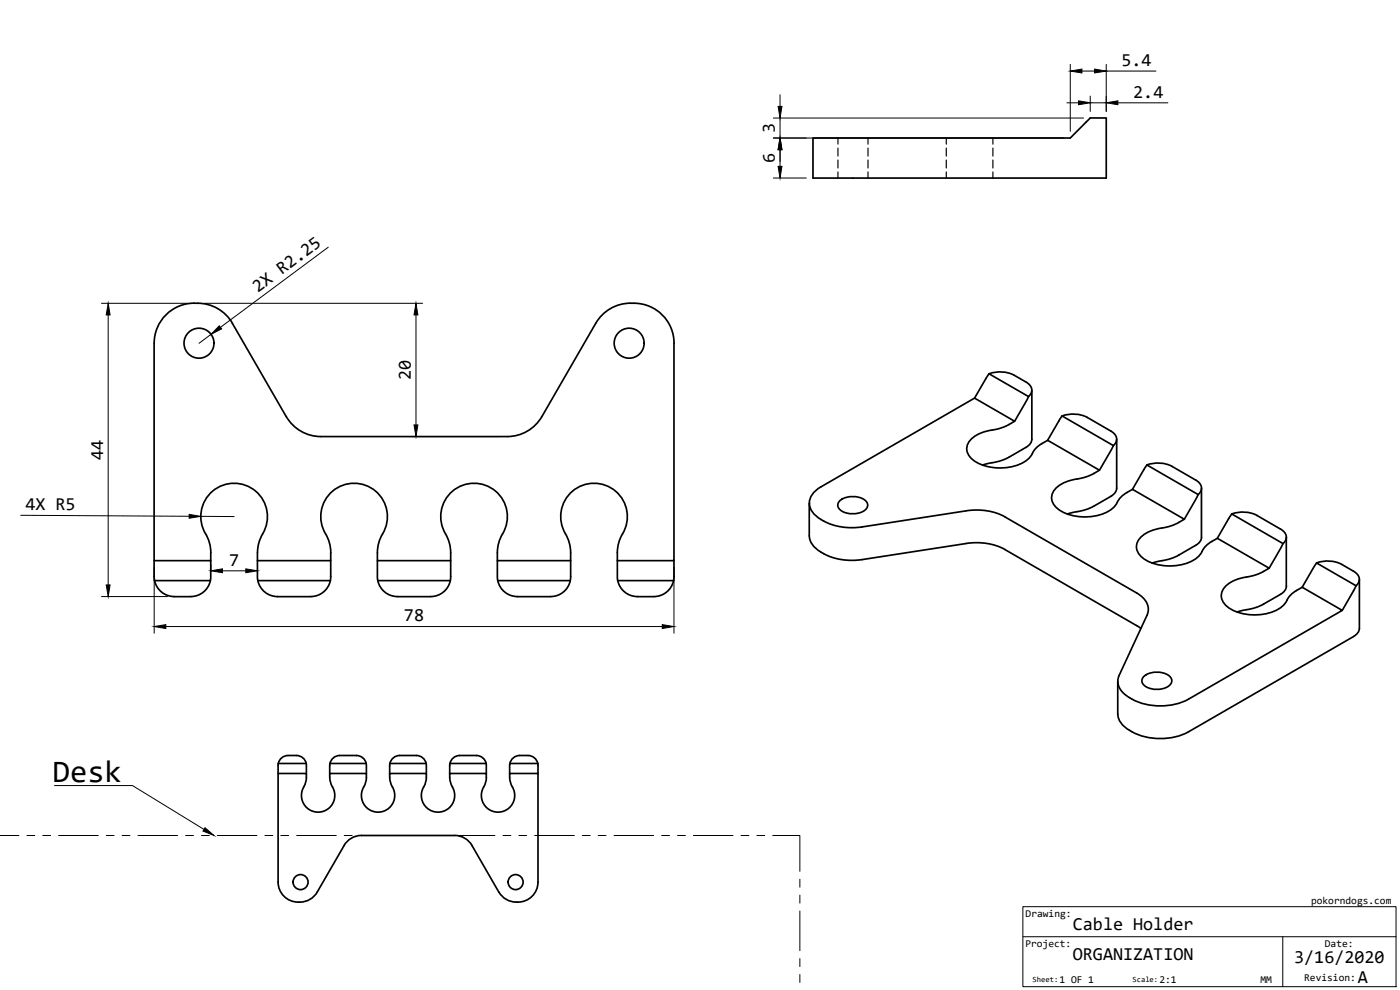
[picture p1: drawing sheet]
<svg xmlns="http://www.w3.org/2000/svg" width="420mm" height="297mm" viewBox="0 0 420 297" stroke-linecap="round" stroke-linejoin="round" font-family="sans-serif">
<!-- layer: Visible -->
<g fill="none" stroke="#000" stroke-width=".51">
<path d="M244 41.4h77.2l6-6h4.8v18h-88zM58.3 91a12.2 12.2 0 0 1 11.4 6M58.3 91a12 12 0 0 0-12 12M69.7 97l16.2 28a12 12 0 0 0 10.4 6h55.9a12 12 0 0 0 10.4-6M189.2 91a12.1 12.1 0 0 1 13.1 12M189.2 91a12 12 0 0 0-10.4 6l-16.2 28M46.2 103v65.2h17v-2.4a11.9 11.9 0 0 0-2.1-6.7 10 10 0 0 1 10.2-14 10 10 0 0 1 7.2 15.7l-.6 1.4-.5 2.1-.1 3.9h22v-2.4a11.9 11.9 0 0 0-2.2-6.7 10 10 0 0 1 10.2-14 10 10 0 0 1 7.2 15.7l-.6 1.4-.5 2.1-.1 3.9h22v-2.4a12.4 12.4 0 0 0-2.2-6.7 10 10 0 0 1 10.2-14 10 10 0 0 1 7.2 15.7l-.6 1.4-.5 2.1-.1 3.9h22v-2.4a12.4 12.4 0 0 0-2.2-6.7 10 10 0 0 1 10.2-14 10 10 0 0 1 7.2 15.7l-.6 1.4-.5 2.1-.1 3.9h17v-65.2M296.8 112.1l-4.3 7.4M296.8 112.1l11.9 6.9M296.8 112.2a9.6 9.6 0 0 1 7.6 .4l3.5 2a2.49 2.49 0 0 1 .8 4.4M308.7 119l-4.2 7.4M309.7 117.1v14.7"/>
<path d="M309.7 131.8l-.2 .9-1.1 1.2-5.6 3.3a36.4 36.4 0 0 1-8 2.3M312.7 133.1l1.7-1 15.6 9a17.3 17.3 0 0 1-8.1 2.9 7.9 7.9 0 0 0-6.1 4.3 4.7 4.7 0 0 0 3.2 5.4 15.3 15.3 0 0 0 14.7-1l1.2-1.3a7.4 7.4 0 0 1 3.3-3.6M312.7 133.1a7.3 7.3 0 0 0-3.3 3.7 12.3 12.3 0 0 1-11.4 3.5 9.3 9.3 0 0 1-7.6-4.4 4.5 4.5 0 0 1 2.8-5.4l3.3-1.2a17.3 17.3 0 0 0 8-2.9l-12-6.9-46.1 26.6a5.2 5.2 0 0 0-3.1 6.6 7.3 7.3 0 0 0 3.1 3.2M318.7 124.8l-4.3 7.3M318.7 124.8l15.4 8.9M318.8 124.8a9.6 9.6 0 0 1 7.5 .4l7.1 4.1a2.49 2.49 0 0 1 .7 4.4M334.1 133.7l-4.1 7.4M335.1 131.8v15.1l-.4 .9-.8 .8-5.6 3.3a36.4 36.4 0 0 1-8 2.3M344.2 139.5a9.6 9.6 0 0 1 7.6 .4l7 4.1M242.9 151v9.8a7.2 7.2 0 0 0 5.1 5.8 19.1 19.1 0 0 0 10.7 1.3l31.3-4.8M246.4 155.9a18.4 18.4 0 0 0 12.3 2.2l31.3-4.8a18.5 18.5 0 0 1 11.6 1.8l39.5 22.8a5.3 5.3 0 0 1 3.1 6.7M252.2 150.1a6.4 6.4 0 0 1 7.9 .5 1.88 1.88 0 0 1-1 2.8 6.4 6.4 0 0 1-7.4-.9 1.69 1.69 0 0 1 .5-2.4z"/>
<path d="M338.2 147.8l1.7-1 15.5 9a17.3 17.3 0 0 1-8 2.9 7.9 7.9 0 0 0-6.2 4.3 4.7 4.7 0 0 0 3.2 5.4 15.3 15.3 0 0 0 14.7-.9l1.7-2.1M339.9 146.8l4.3-7.3 15.4 8.9M358.8 144a2.49 2.49 0 0 1 .8 4.4M359.6 148.4l-4.2 7.4M360.6 146.5v14.7l-.5 1.3-1.3 1.1M369.7 154.2l-4.4 7.3M369.7 154.2l15.3 8.9M369.7 154.2a9.6 9.6 0 0 1 7.5 .4l7.1 4.1a2.48 2.48 0 0 1 .8 4.4M46.2 168.2l.2 6M46.4 174.2a6 6 0 0 0 5.9 4.8h5a6.1 6.1 0 0 0 5.8-4.8M63.2 168.2l-.1 6h-16.7M77.3 168.2l.1 6"/>
<path d="M77.4 174.2a6 6 0 0 0 5.8 4.8h10.1a6 6 0 0 0 5.9-4.8M99.3 168.2l-.2 6h-21.7M113.3 168.2l.1 6M113.4 174.2h21.7M113.4 174.2a6 6 0 0 0 5.9 4.8M135.2 174.2a6 6 0 0 1-5.9 4.8h-10M135.3 168.2l-.2 6M149.3 168.2l.1 6M149.4 174.2h21.7M149.4 174.2a6 6 0 0 0 5.9 4.8h10a6 6 0 0 0 5.9-4.8M171.3 168.2l-.2 6M185.3 168.2l.1 6"/>
<path d="M185.4 174.2h16.7M185.4 174.2a6 6 0 0 0 5.9 4.8h5a6 6 0 0 0 5.8-4.8M202.3 168.2l-.2 6M290 163.1a18.5 18.5 0 0 1 11.6 1.8l40.8 23.7M358.8 163.6l-5 3a36.3 36.3 0 0 1-8 2.3M363.6 162.5l1.7-1 15.6 9a17.3 17.3 0 0 1-8.1 2.9 7.9 7.9 0 0 0-6.1 4.3 4.7 4.7 0 0 0 3.2 5.4 15.3 15.3 0 0 0 14.7-1l1.2-1.3a7.2 7.2 0 0 1 3.3-3.6l1.7-1 12 6.9-46.1 26.7a18.1 18.1 0 0 1-19.5-1.7 4.6 4.6 0 0 1-1.3-5.5l8.3-18M363.7 162.5l-2 1.5-.9 1.4M385 163.1l-4.1 7.4M386 161.2v14.7M386.1 175.9l-.2 .9-1.1 1.2-5.6 3.3a35.9 35.9 0 0 1-8 2.3M390.8 176.2l4.3-7.3 11.9 6.9-4.2 7.3M395.1 168.9a9.6 9.6 0 0 1 7.6 .4l3.5 2.1a2.49 2.49 0 0 1 .8 4.3"/>
<path d="M408 173.8v14.7l-.5 1.4-1.3 1.1M406.2 191l-49.5 28.6M335.4 204.4l.1 9.8a6.4 6.4 0 0 0 4.2 5.4M339.7 219.6a18.7 18.7 0 0 0 17 0M343.4 202.8a6.4 6.4 0 0 1 8 .5 1.88 1.88 0 0 1-1 2.8 6.4 6.4 0 0 1-7.4-.9 1.69 1.69 0 0 1 .4-2.4zM83.5 229.1a2.99 2.99 0 0 1 3-2.4 5.7 5.7 0 0 1 4.1 .5 2.99 2.99 0 0 1 1.3 1.9M83.5 229.1v3M83.5 229.1h8.4M91.9 229.1v3M99 229.1v3M99 229.1h10.9M99 229.1a2.99 2.99 0 0 1 3-2.4h5a2.99 2.99 0 0 1 2.9 2.4"/>
<path d="M109.9 229.1l.1 3M117 229.1l-.1 3M117 229.1h10.9M117 229.1a2.99 2.99 0 0 1 3-2.4h4.9a2.99 2.99 0 0 1 3 2.4M127.9 229.1l.1 3M135 229.1v3M135 229.1h10.9M135.7 236.1a5 5 0 0 1-4.5 7.6 5 5 0 0 1-3.8-8.1l.5-1.4 .1-2.1h-11.1a7.3 7.3 0 0 0 1.2 4.7 5 5 0 0 1-5.3 6.8 5 5 0 0 1-3.4-8l.5-1.4 .1-2.1h-11a7.3 7.3 0 0 0 1.1 4.7 5 5 0 0 1-5.3 6.8 5 5 0 0 1-3.4-8l.5-1.4v-2.1h-8.4v32.6a6.3 6.3 0 0 0 4.7 5.8 6.3 6.3 0 0 0 7-2.8l8.1-14a6 6 0 0 1 5.2-3h27.9a5.9 5.9 0 0 1 5.2 3l8.1 14M135.8 236.1l-.7-1.9-.1-2.1h10.9a7 7 0 0 1-1.1 4.7 5 5 0 0 0 5.4 6.8 5 5 0 0 0 3.3-8l-.4-1.4-.1-2.1h8.5v32.6a6.3 6.3 0 0 1-4.8 5.8 6.3 6.3 0 0 1-7-2.8M143 226.7h-5a2.99 2.99 0 0 0-3 2.4M143 226.7a2.99 2.99 0 0 1 2.9 2.4M145.9 229.1v3"/>
<path d="M153 229.1a2.99 2.99 0 0 1 3-2.4 5.7 5.7 0 0 1 4.1 .5 2.99 2.99 0 0 1 1.3 1.9M161.4 229.1l.1 3M161.4 229.1h-8.4v3"/>
<circle cx="59.7" cy="103" r="4.5"/>
<circle cx="188.8" cy="103" r="4.5"/>
<circle cx="90.2" cy="264.7" r="2.25"/>
<circle cx="154.7" cy="264.7" r="2.25"/>
</g>
<!-- layer: Hidden -->
<g fill="none" stroke="#000" stroke-width=".36">
<path d="M251.5 41.4v1.9M251.5 44.4v2.4M251.5 48v2.4M251.5 51.6v1.8M260.5 41.4v1.9M260.5 44.4v2.4M260.5 48v2.4M260.5 51.6v1.8M284 41.4v1.9M284 44.4v2.4M284 48v2.4M284 51.6v1.8"/>
<path d="M298 41.4v1.9M298 44.4v2.4M298 48v2.4M298 51.6v1.8"/>
</g>
<!-- layer: Reference -->
<g fill="none" stroke="#000" stroke-width=".3">
<path d="M0 250.7h5.7M8.1 250.7h2.3M12.8 250.7h2.4M17.6 250.7h11.9M31.9 250.7h2.3M36.6 250.7h2.4M41.4 250.7h11.9M55.7 250.7h2.4M60.5 250.7h2.3M65.2 250.7h11.9M79.5 250.7h2.4M84.3 250.7h2.3"/>
<path d="M89 250.7h11.9M103.3 250.7h2.4M108.1 250.7h2.3M112.8 250.7h11.9M127.1 250.7h2.4M131.9 250.7h2.4M136.7 250.7h11.8M150.9 250.7h2.4M155.7 250.7h2.4M160.5 250.7h11.9M174.8 250.7h2.3M179.5 250.7h2.4"/>
<path d="M184.3 250.7h11.9M198.6 250.7h2.3M203.3 250.7h2.4M208.1 250.7h11.9M222.4 250.7h2.3M227.1 250.7h2.4M231.9 250.7h8.2v10.7M240.1 263.8v2.4M240.1 268.6v2.4M240.1 273.3v11.9M240.1 287.6v2.4M240.1 292.4v2.4"/>
</g>
<!-- layer: TitleBlock -->
<path d="M307 272h112v24h-112zM307 281.1h112M385 281.1v14.9" fill="none" stroke="#000" stroke-width=".3"/>
<!-- layer: Dimensions -->
<g fill="none" stroke="#000" stroke-width=".3">
<path d="M321.2 19.3v20.1M332 19.3v14.1M232.1 35.4h93.1M234.1 28.4v3.5M234.1 35.4v6M320.2 30.8h3.5M324.7 21.3h3.8M327.2 28.8v4.6M327.2 30.8h4.8M332 21.3h14.9M335.5 30.8h15M232.1 41.4h87.1"/>
<path d="M232.1 53.4h9.9M234.1 44.9v5M98.5 74.2l-32.4 24M30.5 91h25.8M32.5 94.5v81M61.3 91h65.5M124.8 94.5v33M63.3 100.3l-3.6 2.7M122.8 131h27.4M6.2 154.6l50.6 .3M60.3 154.9l10 .1M30.5 179h19.8"/>
<path d="M46.3 170.2v19.8M63.3 169.3v1.7M66.8 171.3h7M202.3 170.2v19.8M49.8 188h149"/>
</g>
<g fill="#000" stroke="#000" stroke-width=".3">
<path d="M233.5 31.9h1.2l-.6 3.5zM323.7 30.3l3.5 .5-3.5 .6zM321.2 21.3l3.5-.6v1.2zM328.5 20.7l3.5 .6-3.5 .6zM332 30.8l3.5-.5v1.1zM234.1 41.4l.6 3.5h-1.2zM233.5 49.9h1.2l-.6 3.5zM32.5 91l.5 3.5h-1.1zM65.8 97.8l.7 .9-3.2 1.6zM124.8 91l.6 3.5h-1.2zM124.2 127.5h1.2l-.6 3.5zM56.8 154.3l3.5 .6-3.5 .6z"/>
<path d="M31.9 175.5h1.1l-.5 3.5zM63.3 171.3l3.5-.6v1.1zM73.8 170.7l3.5 .6-3.5 .5zM46.3 188l3.5-.6v1.2zM198.8 187.4l3.5 .6-3.5 .6z"/>
</g>
<!-- layer: Annotations -->
<path d="M61.5 248.4l2.7 2.3-3.3-1.3z" fill="#000" stroke="#000" stroke-width=".3"/>
<path d="M16.4 235.7h23.4l21.4 13.2" fill="none" stroke="#000" stroke-width=".3"/>
<text font-size="9.4" x="15.9" y="234.5">Desk</text>
<g font-size="5.5">
<text x="336.5" y="19.8">5.4</text>
<text x="340.1" y="29.3">2.4</text>
<text x="232.6" y="39.9" transform="rotate(-90 232.6 39.9)">3</text>
<text x="232.6" y="48.9" transform="rotate(-90 232.6 48.9)">6</text>
<text x="77.3" y="88" transform="rotate(-37 77.3 88)">2X R2.25</text>
<text x="123.3" y="114.1" transform="rotate(-90 123.3 114.1)">20</text>
<text x="31" y="138" transform="rotate(-90 31 138)">44</text>
<text x="7.6" y="153.1">4X R5</text>
<text x="68.8" y="169.8">7</text>
<text x="121.2" y="186.4">78</text>
<text x="322" y="279">Cable Holder</text>
<text x="322" y="288">ORGANIZATION</text>
<text x="388.4" y="289.1">3/16/2020</text>
<text x="407.5" y="295">A</text>
</g>
<g font-size="3.1">
<text x="307.8" y="275.2">Drawing:</text>
<text x="393.5" y="271.2">pokorndogs.com</text>
<text x="307.7" y="284.2">Project:</text>
<text x="397.6" y="284.1">Date:</text>
<text x="318" y="295">1 OF 1</text>
<text x="348" y="295">2:1</text>
<text x="378.2" y="295">MM</text>
<text x="391.4" y="294.2">Revision:</text>
</g>
<g font-size="2.4">
<text x="309.9" y="294.7">Sheet:</text>
<text x="339.9" y="294.7">Scale:</text>
</g>
</svg>
